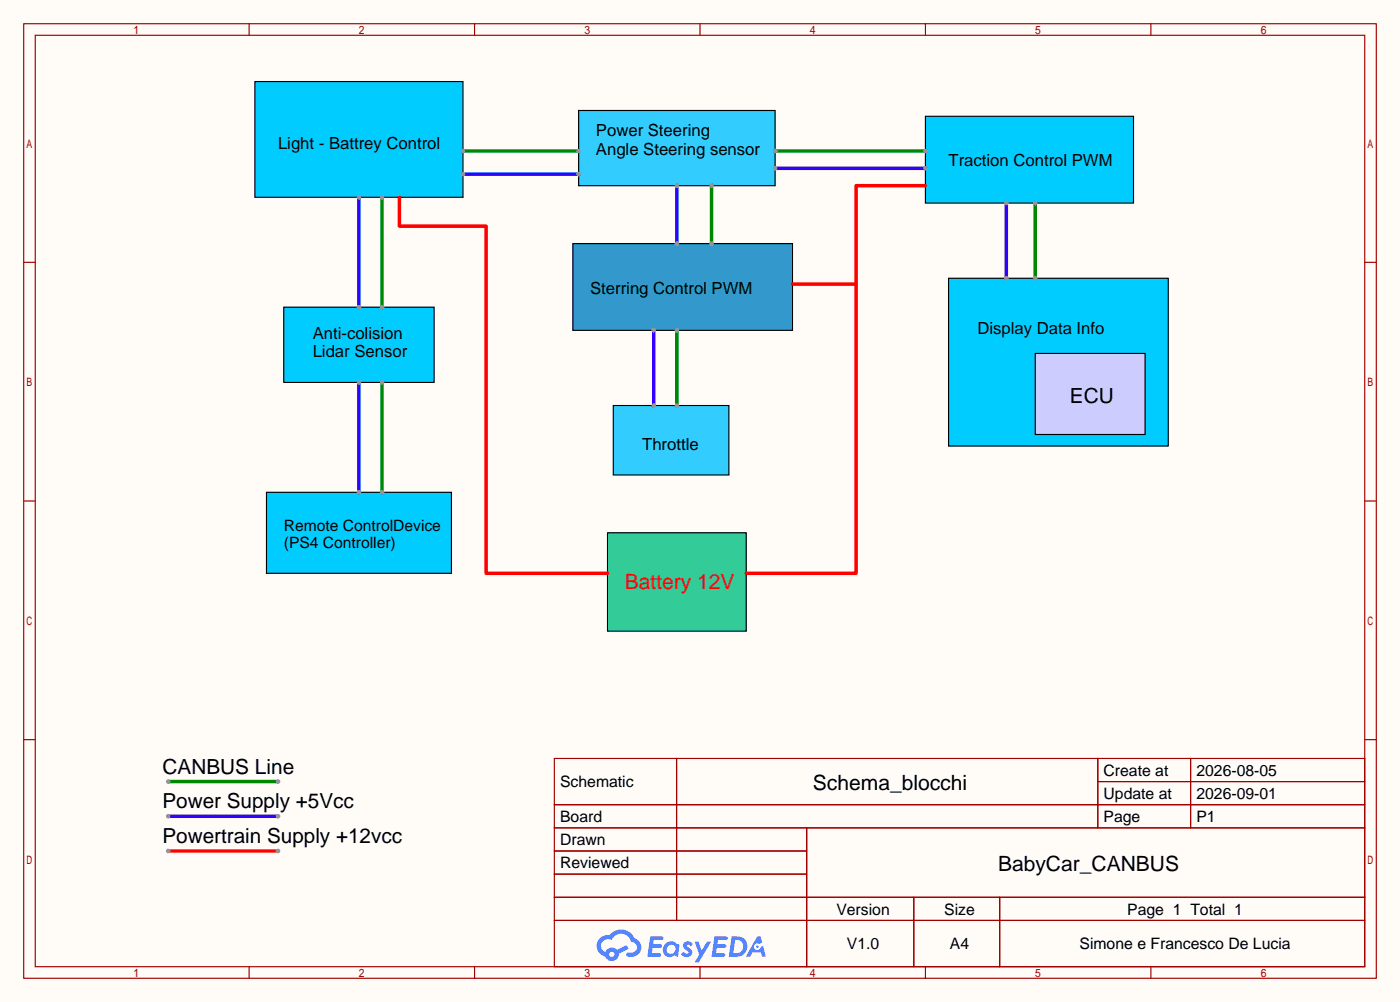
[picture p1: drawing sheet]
<svg xmlns="http://www.w3.org/2000/svg" width="308mm" height="220mm" viewBox="0 0 308 220" stroke-linecap="round" stroke-linejoin="round" font-family="sans-serif">
<path d="M0 0h307.6v220h-307.6z" fill="#fffcf7"/>
<g fill="none" stroke="#a10000" stroke-width=".25">
<path d="M5.2 5.2h297.2v209.6h-297.2zM7.7 7.7h292.1v204.5h-292.1zM54.7 5.2v2.5M104.3 5.2v2.5M153.8 5.2v2.5M203.3 5.2v2.5M252.9 5.2v2.5M5.2 57.6h2.5M299.8 57.6h2.6M5.2 110h2.5M299.8 110h2.6M5.2 162.4h2.5"/>
<path d="M121.8 166.5h178v45.7h-178zM121.8 176.7h178M148.7 166.5v35.6M241.2 166.5v15.2M241.2 171.6h58.6M261.6 166.5v15.2M299.8 162.4h2.6M121.8 181.7h178M121.8 186.8h55.4M121.8 197h178M121.8 191.9h55.4M177.2 181.7v30.5"/>
<path d="M200.8 197v15.2M219.6 197v15.2M54.7 212.2v2.6M104.3 212.2v2.6M121.8 202.1h178M153.8 212.2v2.6M203.3 212.2v2.6M252.9 212.2v2.6"/>
</g>
<g fill="#5487ff">
<path d="M150.4 206.9a1.3 1.3 0 0 1 1.8 .3l-.4 .6a.54 .54 0 0 0-.9-.2l.1 .2a1.28 1.28 0 0 1 .8 2 1.53 1.53 0 0 1-2.2-.3l.5-.6 .8 .5a.31 .31 0 0 0 .4-.3 .31 .31 0 0 0-.3-.4 1.12 1.12 0 0 1-.6-1.8z"/>
<path d="M152.6 206.7h.9l.6 2 1.2-2h.9l-2.7 4.5h-.9l1-1.6z"/>
<path d="M142.9 205.5h2.2a.46 .46 0 0 1 .5 .1 .46 .46 0 0 1 .1 .5l-.3 .2h-1.8l-.1 1h1.6a.4 .4 0 0 1 .4 .4 .4 .4 0 0 1-.4 .4h-1.7l-.2 1.2 1.4-.1a.46 .46 0 0 1 .5 .1 .46 .46 0 0 1 .1 .5l-.3 .2h-2.7z"/>
<path d="M157 205.5h2.2a.47 .47 0 0 1 .5 .1 .47 .47 0 0 1 .2 .5l-.4 .2h-1.8l-.1 1h1.6a.4 .4 0 0 1 .4 .4 .4 .4 0 0 1-.4 .4h-1.7l-.2 1.1h1.4a.46 .46 0 0 1 .5 .1 .46 .46 0 0 1 .1 .5l-.3 .2h-2.7z"/>
<path d="M166.4 205.6h.7l.4 1.3-.7 .3a.75 .75 0 0 0-1.1 .3 .75 .75 0 0 0 .5 1.1 .75 .75 0 0 0 .9-.7l.5-.3 .7 2.4h-.9l-.2-.9h-1.9l-.5 .9h-.9z"/>
<path d="M160.8 205.6l-.7 4.4h1.5a2.27 2.27 0 0 0 2.6-2.3 2.27 2.27 0 0 0-2.7-2.1zM161.5 206.3a1.5 1.5 0 0 1 1.8 1.6 1.5 1.5 0 0 1-1.9 1.3h-.3z"/>
<path d="M146.2 207.2a1.6 1.6 0 0 0-.3 2.3 1.6 1.6 0 0 0 2.3 .2l.8 .3 .3-2.4-.2-.3-.5-.1a1.58 1.58 0 0 0-2.4 0zM146.8 207.7a.98 .98 0 0 1 1.6 .4 .98 .98 0 0 1-1.1 1.3 .94 .94 0 0 1-.8-.7 .94 .94 0 0 1 .3-1z"/>
<path d="M131.8 206a2.37 2.37 0 0 0 1.2 4 1.54 1.54 0 0 0 1.7 1 1.54 1.54 0 0 0 1.3-1.6l2.1-1.1-.5-.8-2 1a1.57 1.57 0 0 0-2.6 .5 1.5 1.5 0 0 1-.8-2.1 1.5 1.5 0 0 1 2.2-.5 2.23 2.23 0 0 1 2.3-1.4 2.23 2.23 0 0 1 2 1.8 1.16 1.16 0 0 1 1.2 1.1 1.16 1.16 0 0 1-1.1 1.2h-.6a.47 .47 0 0 0-.6 .4 .47 .47 0 0 0 .4 .5 2.17 2.17 0 0 0 2.5-.9 2.17 2.17 0 0 0-.3-2.7l-.8-.4a3.2 3.2 0 0 0-5.5-.7l-1.1 .1zM133.8 209.5a.6 .6 0 0 1 1.2 0 .6 .6 0 0 1-1.2 0z"/>
<circle cx="166.4" cy="207.8" r=".28"/>
</g>
<path d="M56 17.9h45.7v25.4h-45.7z" fill="#0cf" stroke="#000" stroke-width=".25"/>
<path d="M134.7 89h25.4v15.3h-25.4z" fill="#3cf" stroke="#000" stroke-width=".25"/>
<g fill="#0cf" stroke="#000" stroke-width=".25">
<path d="M208.4 61.1h48.3v36.8h-48.3z"/>
<path d="M203.3 25.5h45.7v19.1h-45.7z"/>
</g>
<path d="M127.1 24.3h43.2v16.5h-43.2z" fill="#3cf" stroke="#000" stroke-width=".25"/>
<path d="M125.9 53.5h48.2v19h-48.2z" fill="#39c" stroke="#000" stroke-width=".25"/>
<g fill="#0cf" stroke="#000" stroke-width=".25">
<path d="M58.5 108.1h40.7v17.8h-40.7z"/>
<path d="M62.4 67.4h33v16.5h-33z"/>
</g>
<path d="M227.5 77.6h24.1v17.8h-24.1z" fill="#ccf" stroke="#000" stroke-width=".25"/>
<path d="M78.9 43.3v24.1" fill="none" stroke="#30f" stroke-width=".76"/>
<g fill="#999">
<circle cx="78.9" cy="43.3" r=".51"/>
<circle cx="78.9" cy="67.4" r=".51"/>
</g>
<path d="M78.9 83.9v24.2" fill="none" stroke="#30f" stroke-width=".76"/>
<g fill="#999">
<circle cx="78.9" cy="83.9" r=".51"/>
<circle cx="78.9" cy="108.1" r=".51"/>
</g>
<path d="M83.9 83.9v24.2" fill="none" stroke="#008700" stroke-width=".76"/>
<g fill="#999">
<circle cx="83.9" cy="83.9" r=".51"/>
<circle cx="83.9" cy="108.1" r=".51"/>
</g>
<path d="M83.9 43.3v24.1" fill="none" stroke="#008700" stroke-width=".76"/>
<g fill="#999">
<circle cx="83.9" cy="43.3" r=".51"/>
<circle cx="83.9" cy="67.4" r=".51"/>
</g>
<path d="M37 186.8h24.1" fill="none" stroke="#f00" stroke-width=".76"/>
<g fill="#999">
<circle cx="37" cy="186.8" r=".51"/>
<circle cx="61.1" cy="186.8" r=".51"/>
</g>
<path d="M37 171.6h24.1" fill="none" stroke="#008700" stroke-width=".76"/>
<g fill="#999">
<circle cx="37" cy="171.6" r=".51"/>
<circle cx="61.1" cy="171.6" r=".51"/>
</g>
<path d="M37 179.2h24.1" fill="none" stroke="#30f" stroke-width=".76"/>
<g fill="#999">
<circle cx="37" cy="179.2" r=".51"/>
<circle cx="61.1" cy="179.2" r=".51"/>
</g>
<path d="M101.7 33.1h25.4" fill="none" stroke="#008700" stroke-width=".76"/>
<g fill="#999">
<circle cx="127.1" cy="33.1" r=".51"/>
<circle cx="101.7" cy="33.1" r=".51"/>
</g>
<path d="M101.7 38.2h25.4" fill="none" stroke="#30f" stroke-width=".76"/>
<g fill="#999">
<circle cx="127.1" cy="38.2" r=".51"/>
<circle cx="101.7" cy="38.2" r=".51"/>
</g>
<path d="M148.7 72.5v16.5" fill="none" stroke="#008700" stroke-width=".76"/>
<g fill="#999">
<circle cx="148.7" cy="72.5" r=".51"/>
<circle cx="148.7" cy="89" r=".51"/>
</g>
<path d="M143.6 72.5v16.5" fill="none" stroke="#30f" stroke-width=".76"/>
<g fill="#999">
<circle cx="143.6" cy="72.5" r=".51"/>
<circle cx="143.6" cy="89" r=".51"/>
</g>
<path d="M148.7 40.8v12.7" fill="none" stroke="#30f" stroke-width=".76"/>
<g fill="#999">
<circle cx="148.7" cy="53.5" r=".51"/>
<circle cx="148.7" cy="40.8" r=".51"/>
</g>
<path d="M156.3 40.8v12.7" fill="none" stroke="#008700" stroke-width=".76"/>
<g fill="#999">
<circle cx="156.3" cy="53.5" r=".51"/>
<circle cx="156.3" cy="40.8" r=".51"/>
</g>
<path d="M170.3 37h33" fill="none" stroke="#30f" stroke-width=".76"/>
<g fill="#999">
<circle cx="170.3" cy="37" r=".51"/>
<circle cx="203.3" cy="37" r=".51"/>
</g>
<path d="M170.3 33.1h33" fill="none" stroke="#008700" stroke-width=".76"/>
<g fill="#999">
<circle cx="170.3" cy="33.1" r=".51"/>
<circle cx="203.3" cy="33.1" r=".51"/>
</g>
<path d="M221.1 44.6v16.5" fill="none" stroke="#30f" stroke-width=".76"/>
<g fill="#999">
<circle cx="221.1" cy="61.1" r=".51"/>
<circle cx="221.1" cy="44.6" r=".51"/>
</g>
<path d="M227.5 44.6v16.5" fill="none" stroke="#008700" stroke-width=".76"/>
<g fill="#999">
<circle cx="227.5" cy="61.1" r=".51"/>
<circle cx="227.5" cy="44.6" r=".51"/>
</g>
<path d="M133.5 117h30.5v21.6h-30.5z" fill="#3c9" stroke="#000" stroke-width=".25"/>
<path d="M87.8 43.3v6.4h19v76.2h26.7M203.3 40.8h-15.2v85.1h-24.1M174.1 62.4h14" fill="none" stroke="#f00" stroke-width=".76"/>
<g font-size="4.6">
<text x="235.1" y="88.6">ECU</text>
<text x="35.7" y="169.8">CANBUS Line</text>
<text x="178.6" y="173.4">Schema_blocchi</text>
<text x="219.3" y="191.2">BabyCar_CANBUS</text>
</g>
<text font-size="4.6" fill="#f00" x="137.3" y="129.2">Battery 12V</text>
<g font-size="4.5">
<text x="35.7" y="177.5">Power Supply +5Vcc</text>
<text x="35.7" y="185.1">Powertrain Supply +12vcc</text>
</g>
<g font-size="3.7">
<text x="130.9" y="29.9">Power Steering</text>
<text x="61.1" y="32.7">Light - Battrey Control</text>
<text x="130.9" y="34">Angle Steering sensor</text>
<text x="208.4" y="36.5">Traction Control PWM</text>
<text x="129.7" y="64.4">Sterring Control PWM</text>
<text x="68.7" y="74.4">Anti-colision</text>
<text x="214.8" y="73.3">Display Data Info</text>
<text x="68.7" y="78.4">Lidar Sensor</text>
<text x="141.1" y="98.7">Throttle</text>
</g>
<g font-size="3.5">
<text x="123.1" y="172.8">Schematic</text>
<text x="242.5" y="170.3">Create at</text>
<text x="262.9" y="170.3">2026-08-05</text>
<text x="242.5" y="175.4">Update at</text>
<text x="262.9" y="175.4">2026-09-01</text>
<text x="123.1" y="180.5">Board</text>
<text x="123.1" y="185.5">Drawn</text>
<text x="242.5" y="180.5">Page</text>
<text x="262.9" y="180.5">P1</text>
<text x="123.1" y="190.6">Reviewed</text>
<text x="183.8" y="200.8">Version</text>
<text x="207.5" y="200.8">Size</text>
<text x="247.7" y="200.8">Page 1 Total 1</text>
<text x="186.1" y="208.4">V1.0</text>
<text x="208.7" y="208.4">A4</text>
<text x="237.2" y="208.4">Simone e Francesco De Lucia</text>
</g>
<g font-size="3.4">
<text x="62.4" y="116.5">Remote ControlDevice</text>
<text x="62.4" y="120.3">(PS4 Controller)</text>
</g>
</svg>
